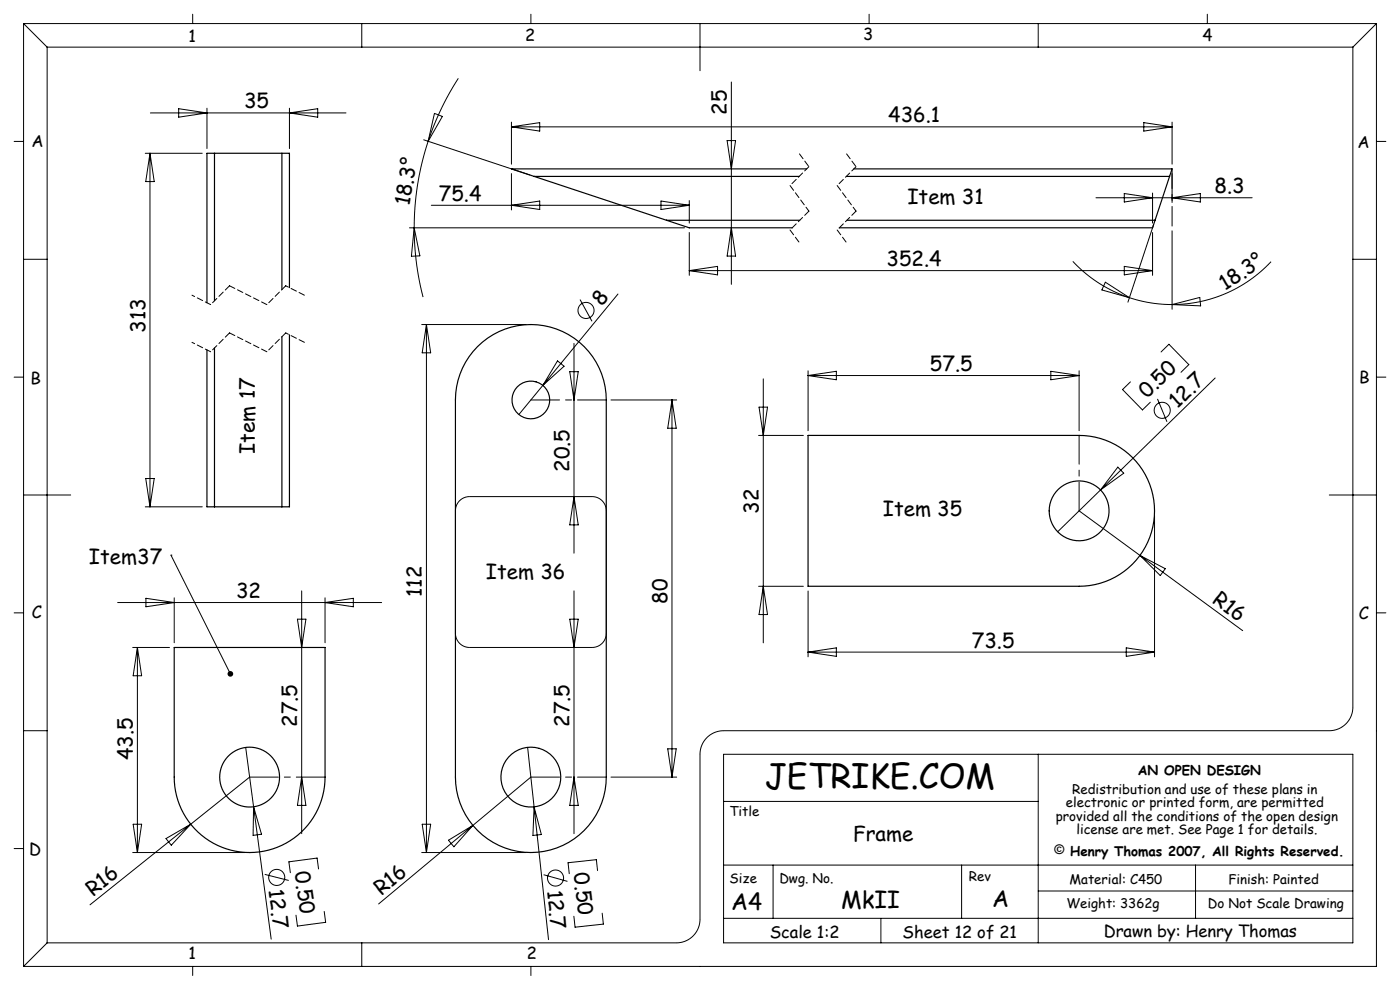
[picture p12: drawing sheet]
<svg xmlns="http://www.w3.org/2000/svg" width="297mm" height="210mm" viewBox="0 0 297 210" stroke-linecap="round" stroke-linejoin="round" font-family="sans-serif">
<g fill="none" stroke="#000" stroke-width=".21">
<path d="M5 5h287M5 5v200M5 5l5 5M10 10v190M10 10h277M40.9 3v2M76.7 5v5M97.2 16.6a58.4 58.4 0 0 0-6.4 13.4M112.6 3v2M148.5 5v10M155.2 17.4v42.9M184.4 3v2"/>
<path d="M220.3 5v5M256.1 3v2M287 10v140a5 5 0 0 1-5 5h-128.5a5 5 0 0 0-5 5v35a5 5 0 0 1-5 5h-133.5M292 5v200h-287M292 5l-5 5M3 30h2M30.8 32.5h12.1M31.8 32.5v75M31.8 32.5l.9 6h-1.8zM31.9 24h41.5M37.9 23.1l6 .9-6 .9zM43.9 23v8.5"/>
<path d="M61.4 23v8.5M61.4 24l6-.9v1.8zM89.9 29.7l22.5 7.4M90.8 30a58.4 58.4 0 0 0-2.9 18.3M92.2 24.1l1.6 .6-3 5.3zM108.5 25.9v8.9M108.5 36.8v7.7M108.5 26.9l6-.9v1.8zM108.5 26.9h140.1M154.3 29.8h1.8l-.9 6zM242.6 26l6 .9-6 .9zM248.6 25.9v8.9"/>
<path d="M248.6 36.8v6.2M292 30h2M5 55h5M86.9 48.3h58.3M87.9 48.3a58.4 58.4 0 0 0 1.8 14.7M87.9 48.3l1.2 6-1.8 .1zM91.5 43.5h54.7M108.5 43.5l6-.9v1.8zM140.2 42.6l6 .9-6 .9zM146.2 57.4l6-.9v1.8zM146.2 42.5v4.8M146.2 49.3v9.1"/>
<path d="M146.2 57.4h98.3M155.2 48.3l.9 6h-1.8zM227.6 55.4a28.8 28.8 0 0 0 12 7.7M232.5 42h33.1M234.5 59.9l5.1 3.2-5.8-1.6zM238.5 41.1l6 .9-6 .9zM238.5 56.5l6 .9-6 .9zM244.5 41v6.3M244.5 49.3v9.1M244.7 47.7l-5.4 16.4M248.6 49v16.6M248.6 42l6-.9v1.8z"/>
<path d="M269.6 55.5a28.8 28.8 0 0 1-21 9.1M287 55h5M89.5 68.8h22.1M90.5 68.8v112M90.5 68.8l.9 6h-1.8zM118.3 76.5l1.4 1.2-4.5 4.1zM120.9 78.8h1.8l-.9 6zM121.8 72.8v44.5M123.1 63.5l2.5 4.7M131.1 62.4l-21 25.5M171.4 78.7v12.7M171.4 79.7h57.5"/>
<path d="M171.4 79.7l6-.9v1.8zM222.9 78.8l6 .9-6 .9zM228.9 78.7v12.7M239.6 63.1a28.8 28.8 0 0 0 9 1.5M246.3 74.7l1.7-1.7 4.2 4.3-1.7 1.7M248.6 64.6l5.9-1.5 .2 1.8zM3 80h2M129.6 84.8h14M142.6 84.8v80M142.6 84.8l.9 6h-1.8zM160.9 92.4h9.5M161 86.4h1.8l-.9 6z"/>
<path d="M161.9 80.4v56M237.1 99.1l1.3 1.3-4.9 3.5zM239.8 81l-1.7 1.6 4.3 4.4 1.6-1.7M245.6 84.6l2 4.9M257.8 80.2l-33.4 32.6M292 80h2M5 105h10M30.8 107.5h12.1M30.9 101.5h1.8l-.9 6zM36.3 117.8h.1M36.3 117.8l12.6 25.1M97.4 106.3a3 3 0 0 1 2.2-1h26a3 3 0 0 1 3 3v26a3 3 0 0 1-3 3h-26a3 3 0 0 1-3-3v-26a3 3 0 0 1 .8-2z"/>
<path d="M121.8 105.3l.9 6h-1.8zM228.9 108.4l34.7 25.4M241.8 117.8l5.4 2.8-1.1 1.5zM244.9 109.4v29.9M282 105h10M3 130h2M25 127.8h56M28.1 137.3h7.9M29.1 137.3v43.5M29.1 137.3l.9 6h-1.8zM31 126.9l6 .9-6 .9zM37 126.8v9.5"/>
<path d="M63.1 131.3h1.8l-.9 6zM64 125.3v51.5M69 126.8v9.5M69 127.8l6-.9v1.8zM120.9 131.3h1.8l-.9 6zM121.8 125.3v51.5M160.9 124.4h9.5M161.9 124.4l.9 6h-1.8zM171.4 125.4v13.9M171.4 138.3l6-.9v1.8zM171.4 138.3h73.5M238.9 137.4l6 .9-6 .9z"/>
<path d="M292 130h2M5 155h5M52.1 158.5l5.4 40.7M111.9 158.5l1.4 12.7M141.7 158.8h1.8l-.9 6zM28.2 174.8h1.8l-.9 6zM35.2 177.9l5.3-3.1-4.2 4.5zM40.5 174.8l-21.4 17.1M53 164.8l-12.5 10M53.8 171.1l1.7 5.9-1.8 .2zM64 164.8l.9 6h-1.8zM89.6 174.8h1.8l-.9 6z"/>
<path d="M95.1 178.2l5.2-3.1-4 4.5zM112.6 164.8l-32.3 27M113.3 171.2l3.1 28.1M113.3 171.2l1.5 5.8-1.7 .2zM121.8 164.8l.9 6h-1.8zM129.6 164.8h14M153.5 160h133.5v40h-133.5zM153.5 170h66.8M220.3 160v40M3 180h2M28.1 180.8h23.9M56.2 185.5l5.1 1.3"/>
<path d="M67.6 184.3l-.3-2.3-6 .8 .3 2.3M68.8 193.3l.3 2.3-6 .8-.3-2.3M89.5 180.8h22.1M115.3 185.5l5.1 1.5M126.8 184.7l-.3-2.3-6 .6 .3 2.3M127.7 193.7l.3 2.3-6 .7-.3-2.3M153.5 183.5h133.5M153.5 194.8h133.5M164 183.5v11.3M186.9 194.8v5.2M204 183.5v11.3M220.3 189h66.7"/>
<path d="M253.6 183.5v11.3M10 200l-5 5M40.9 205v1.9M76.7 200v5M112.6 205v1.9"/>
<circle cx="124.3" cy="65.9" r="1.71"/>
<circle cx="246.6" cy="87" r="1.71"/>
<circle cx="58.7" cy="186.1" r="1.71"/>
<circle cx="117.9" cy="186.3" r="1.71"/>
</g>
<g fill="none" stroke="#000" stroke-width=".21" stroke-dasharray="1.3 .6">
<path d="M167.6 39.4l4 5.4M169.6 32.6l2 2.8M171.6 35.4l-4 4M177.6 39.4l4 5.4M179.6 32.6l2 2.8M181.6 35.4l-4 4M167.6 48.8l2 2.7M171.6 44.8l-4 4M177.6 48.8l2 2.7M181.6 44.8l-4 4M44.7 74.6l-4-2M44.7 64.6l-4-2"/>
<path d="M48.7 70.6l-4 4M48.7 60.6l-4 4M56.6 74.6l-7.9-4M56.6 64.6l-7.9-4M60.6 70.6l-4 4M60.6 60.6l-4 4M64.6 72.6l-4-2M64.6 62.6l-4-2"/>
</g>
<path d="M112.6 84.8h16M228.9 108.4v-16M53 164.8h16M112.6 164.8h16" fill="none" stroke="#000" stroke-width=".21" stroke-dasharray="15.2 1.3 1.3 1.3" stroke-dashoffset="9.1"/>
<path d="M248.6 35.8v12.2" fill="none" stroke="#000" stroke-width=".21" stroke-dasharray="15.2 1.3 1.3 1.3" stroke-dashoffset="11.1"/>
<path d="M48.4 142.5a.6 .6 0 0 1 1 .1 .6 .6 0 0 1-.3 .9l-.2-.6 .2 .6h-.3l-.4-.2-.1-.4z" fill="#000"/>
<g fill="none" stroke="#000" stroke-width=".25">
<path d="M45.5 32.5h-1.6v31.7M45.5 32.5v31.3M45.5 32.5h14.3M59.8 32.5h1.6v28.5M59.8 32.5v28.9M113.3 37.4h56.2M113.3 37.4l28.1 9.3M171.1 35.8h-62.6l4.8 1.6M179.5 37.4h68.6M181.1 35.8h67.5l-.5 1.6M248.1 37.4l-3.1 9.3M141.4 46.7l4.8 1.6h21.9"/>
<path d="M141.4 46.7h28.3M179.7 46.7h65.3M245 46.7l-.5 1.6h-66.4M43.9 74.2v33.3h1.6M45.5 73.8v33.7M59.8 71.4v36.1M61.4 71v36.5h-1.6M101.3 73.5a16 16 0 0 1 17.4-3.4 16 16 0 0 1 9.9 14.7v80a16 16 0 0 1-16 16 16 16 0 0 1-16-16v-80a16 16 0 0 1 4.7-11.3zM171.4 92.4h57.5a16 16 0 0 1 16 16 16 16 0 0 1-16 16h-57.5zM45.5 107.5h14.3M37 137.3h32v27.5a16 16 0 0 1-16 16 16 16 0 0 1-16-16z"/>
<circle cx="112.6" cy="84.8" r="4"/>
<circle cx="228.9" cy="108.4" r="6.3"/>
<circle cx="53" cy="164.8" r="6.3"/>
<circle cx="112.6" cy="164.8" r="6.3"/>
</g>
<text font-size="7.1" x="162.3" y="167.3">JETRIKE.COM</text>
<g font-size="4.9">
<text x="155.1" y="193">A4</text>
<text x="178.5" y="192.5">MkII</text>
<text x="210.5" y="192.3">A</text>
</g>
<g font-size="4.4">
<text x="51.8" y="23">35</text>
<text x="154.2" y="24.3" transform="rotate(-90 154.2 24.3)">25</text>
<text x="188.4" y="25.9">436.1</text>
<text x="257.7" y="41">8.3</text>
<text x="86.9" y="43.8" transform="rotate(-81 86.9 43.8)">18.3°</text>
<text x="93.1" y="42.6">75.4</text>
<text x="192.5" y="43.3">Item 31</text>
<text x="188.1" y="56.4">352.4</text>
<text x="127.7" y="65" transform="rotate(-51 127.7 65)">8</text>
<text x="259.9" y="61.8" transform="rotate(-34 259.9 61.8)">18.3°</text>
<text x="30.9" y="70.5" transform="rotate(-90 30.9 70.5)">313</text>
<text x="197.3" y="78.7">57.5</text>
<text x="243.4" y="84.6" transform="rotate(-44 243.4 84.6)">0.50</text>
<text x="249.8" y="86.8" transform="rotate(-44 249.8 86.8)">12.7</text>
<text x="54.1" y="96.3" transform="rotate(-90 54.1 96.3)">Item 17</text>
<text x="120.8" y="100.1" transform="rotate(-90 120.8 100.1)">20.5</text>
<text x="161" y="109" transform="rotate(-90 161 109)">32</text>
<text x="187.3" y="109.5">Item 35</text>
<text x="18.9" y="119.7">Item37</text>
<text x="103.1" y="122.7">Item 36</text>
<text x="50.1" y="126.8">32</text>
<text x="89.5" y="126.6" transform="rotate(-90 89.5 126.6)">112</text>
<text x="141.6" y="128.1" transform="rotate(-90 141.6 128.1)">80</text>
<text x="257" y="127.7" transform="rotate(36 257 127.7)">R16</text>
<text x="206.2" y="137.4">73.5</text>
<text x="63" y="154.2" transform="rotate(-90 63 154.2)">27.5</text>
<text x="120.8" y="154.2" transform="rotate(-90 120.8 154.2)">27.5</text>
<text x="28.2" y="161.2" transform="rotate(-90 28.2 161.2)">43.5</text>
<text x="181" y="178.4">Frame</text>
<text x="62.5" y="185" transform="rotate(82 62.5 185)">0.50</text>
<text x="121.7" y="185.2" transform="rotate(84 121.7 185.2)">0.50</text>
<text x="19.7" y="190.2" transform="rotate(-39 19.7 190.2)">R16</text>
<text x="57" y="188.8" transform="rotate(82 57 188.8)">12.7</text>
<text x="80.9" y="190" transform="rotate(-40 80.9 190)">R16</text>
<text x="116" y="188.9" transform="rotate(84 116 188.9)">12.7</text>
</g>
<g font-size="3.5">
<text x="40" y="8.9">1</text>
<text x="111.4" y="8.6">2</text>
<text x="183.1" y="8.6">3</text>
<text x="255.1" y="8.7">4</text>
<text x="6.7" y="31.1">A</text>
<text x="288" y="31.4">A</text>
<text x="6.5" y="81.4">B</text>
<text x="288.3" y="81.2">B</text>
<text x="6.7" y="131.1">C</text>
<text x="288.3" y="131.3">C</text>
<text x="6.2" y="181.4">D</text>
<text x="40" y="203.5">1</text>
<text x="111.8" y="203.5">2</text>
<text x="163.3" y="199.1">Scale 1:2</text>
<text x="191.5" y="199">Sheet 12 of 21</text>
<text x="234.1" y="198.7">Drawn by: Henry Thomas</text>
</g>
<g font-size="2.8">
<text x="241.4" y="164.3">AN OPEN DESIGN</text>
<text x="154.7" y="173.2">Title</text>
<text x="226.1" y="171.2">electronic or printed form, are permitted</text>
<text x="227.5" y="168.4">Redistribution and use of these plans in</text>
<text x="224" y="174">provided all the conditions of the open design</text>
<text x="228.3" y="176.9">license are met. See Page 1 for details.</text>
<text x="223.7" y="181.1">© Henry Thomas 2007, All Rights Reserved.</text>
<text x="154.8" y="187.2">Size</text>
<text x="165.3" y="187.3">Dwg. No.</text>
<text x="205.5" y="186.8">Rev</text>
<text x="226.9" y="187.4">Material: C450</text>
<text x="260.6" y="187.4">Finish: Painted</text>
<text x="226.2" y="192.7">Weight: 3362g</text>
<text x="256.3" y="192.6">Do Not Scale Drawing</text>
</g>
</svg>
